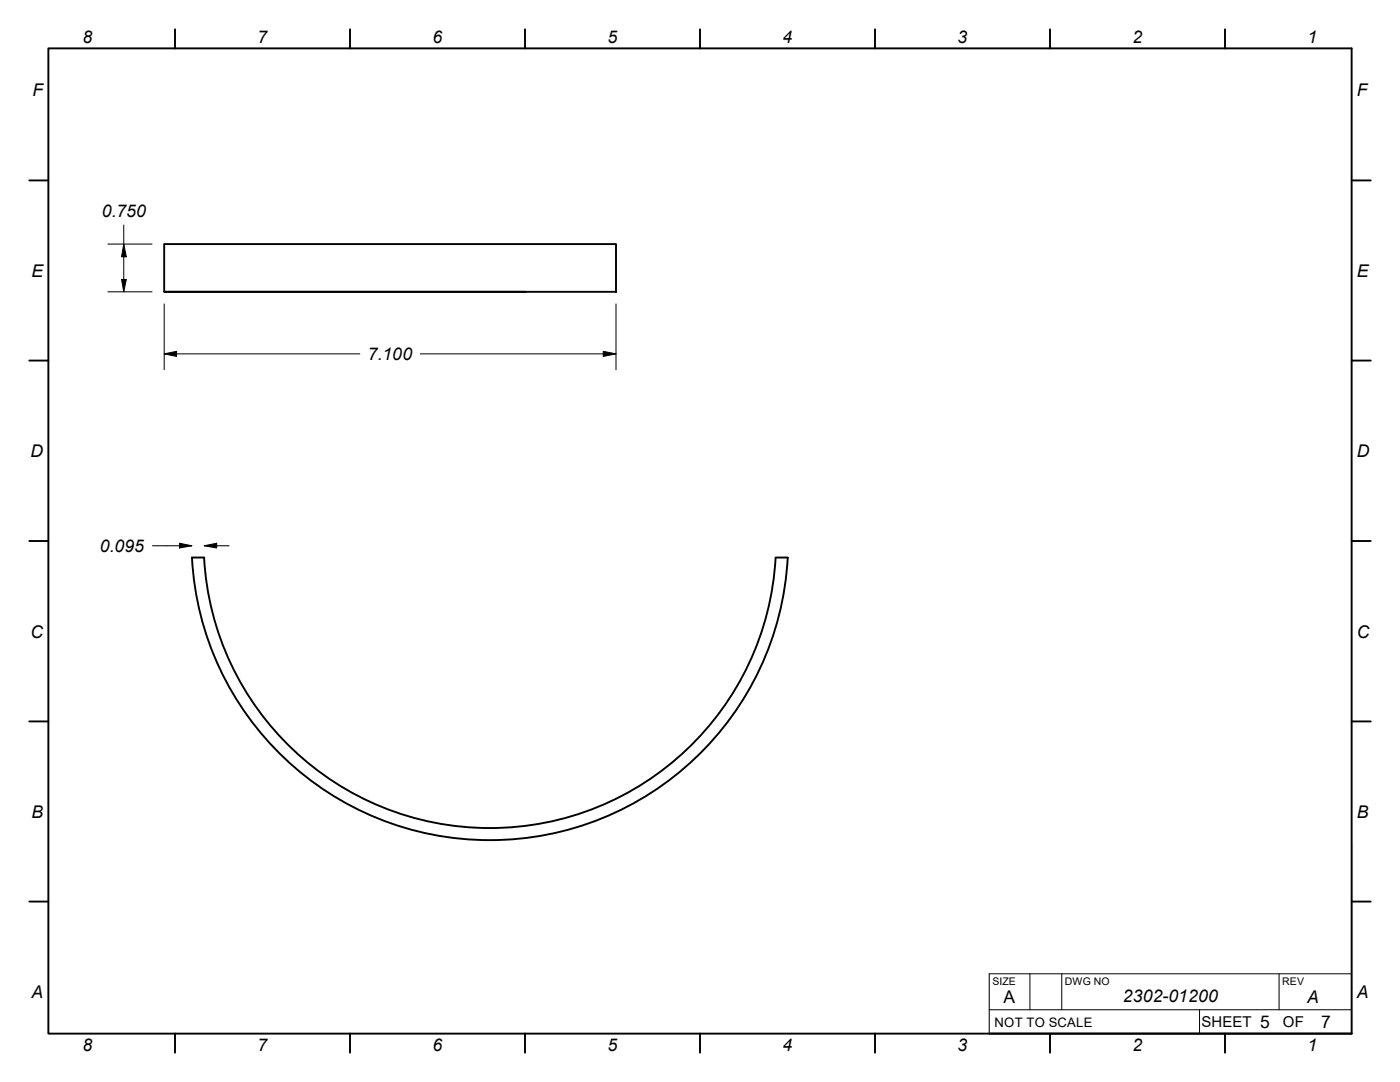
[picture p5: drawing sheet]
<svg xmlns="http://www.w3.org/2000/svg" width="279mm" height="216mm" viewBox="0 0 279 216" stroke-linecap="round" stroke-linejoin="round" font-family="sans-serif">
<!-- layer: Visible Edges(ANSI-PIG) -->
<path d="M38.3 111.3h2.5M38.3 111.3a59.5 59.5 0 0 0 59.4 56.3 59.5 59.5 0 0 0 59.5-56.3M40.7 111.3a57.1 57.1 0 0 0 57.1 53.9 57.1 57.1 0 0 0 57-53.9M154.8 111.3h2.4" fill="none" stroke="#000" stroke-width=".38"/>
<!-- layer: Sketch Geometry(ANSI-PIG) -->
<g fill="none" stroke="#000" stroke-width=".38">
<path d="M9.7 9.7h260v196.5h-260zM34.9 5.8v3.9M69.8 5.8v3.9M104.8 5.8v3.9M139.7 5.8v3.9M174.6 5.8v3.9M209.5 5.8v3.9M244.5 5.8v3.9M5.8 36h3.9M269.7 36h3.9M32.8 48.7h90.1v9.5h-90.1zM32.8 58.2h72.2"/>
<path d="M5.8 71.9h3.9M269.7 71.9h3.9M5.8 107.9h3.9M269.7 107.9h3.9M5.8 144h3.9M269.7 144h3.9M5.8 179.9h3.9M269.7 179.9h3.9M34.9 206.2v3.9M69.8 206.2v3.9M104.8 206.2v3.9M139.7 206.2v3.9"/>
<path d="M174.6 206.2v3.9M197.4 206.2h72.3M209.5 206.2v3.9M244.5 206.2v3.9"/>
</g>
<!-- layer: Dimensions(ANSI-PIG) -->
<g fill="none" stroke="#000" stroke-width=".2">
<path d="M21.5 48.7h8.9M21.5 58.2h8.9M24.3 55.8h.9l-.5 2.4zM24.7 48.7l.5 2.5h-.9zM24.7 44.9v13.3M32.8 70.6l2.4-.5v1zM32.8 70.6h39M32.8 60.6v13.2M83.9 70.6h39M120.4 70.1l2.5 .5-2.5 .5zM122.9 60.6v13.2M30.4 108.9h7.9"/>
<path d="M35.8 108.4l2.5 .5-2.5 .4zM40.8 108.9l2.4-.5v.9zM40.8 108.9h4.9M269.7 168.1v38.1M205.5 194.3v7.2M211.9 194.3v7.2M255.3 194.3v7.2M269.7 194.3h-72.3v11.9M197.4 201.5h72.3M239.4 201.5v4.7"/>
</g>
<g fill="#000">
<path d="M24.3 55.8h.9l-.5 2.4z" fill-rule="evenodd"/>
<path d="M24.7 48.7l.5 2.5h-.9z" fill-rule="evenodd"/>
<path d="M32.8 70.6l2.4-.5v1z" fill-rule="evenodd"/>
<path d="M120.4 70.1l2.5 .5-2.5 .5z" fill-rule="evenodd"/>
<path d="M35.8 108.4l2.5 .5-2.5 .4z" fill-rule="evenodd"/>
<path d="M40.8 108.9l2.4-.5v.9z" fill-rule="evenodd"/>
</g>
<g font-size="3.5">
<text x="16.4" y="8.6">8</text>
<text x="51.4" y="8.6">7</text>
<text x="86.3" y="8.6">6</text>
<text x="121.2" y="8.6">5</text>
<text x="156.1" y="8.6">4</text>
<text x="191.1" y="8.6">3</text>
<text x="226" y="8.6">2</text>
<text x="260.9" y="8.6">1</text>
<text x="6.5" y="19.2">F</text>
<text x="270.8" y="19.2">F</text>
<text x="20.3" y="43.2">0.750</text>
<text x="6.3" y="55.2">E</text>
<text x="270.8" y="55.2">E</text>
<text x="73.4" y="71.9">7.100</text>
<text x="6.1" y="91.2">D</text>
<text x="270.8" y="91.2">D</text>
<text x="19.9" y="110.1">0.095</text>
<text x="6.1" y="127.3">C</text>
<text x="270.8" y="127.3">C</text>
<text x="6.3" y="163.2">B</text>
<text x="270.8" y="163.2">B</text>
<text x="6.3" y="199.2">A</text>
<text x="200.3" y="200.1">A</text>
<text x="224.1" y="200">2302-01200</text>
<text x="260.9" y="200.1">A</text>
<text x="270.8" y="199.2">A</text>
<text x="16.4" y="209.8">8</text>
<text x="51.4" y="209.7">7</text>
<text x="86.3" y="209.8">6</text>
<text x="121.2" y="209.7">5</text>
<text x="156.1" y="209.8">4</text>
<text x="191.1" y="209.8">3</text>
<text x="226" y="209.8">2</text>
<text x="251.5" y="205.2">5</text>
<text x="260.9" y="209.8">1</text>
<text x="263.7" y="205.2">7</text>
</g>
<g font-size="3">
<text x="239.8" y="205">SHEET</text>
<text x="256" y="205">OF</text>
</g>
<text font-size="2.6" x="198.5" y="204.9">NOT TO SCALE</text>
<g font-size="2.1">
<text x="198.1" y="196.5">SIZE</text>
<text x="212.5" y="196.5">DWG NO</text>
<text x="255.9" y="196.5">REV</text>
</g>
</svg>
